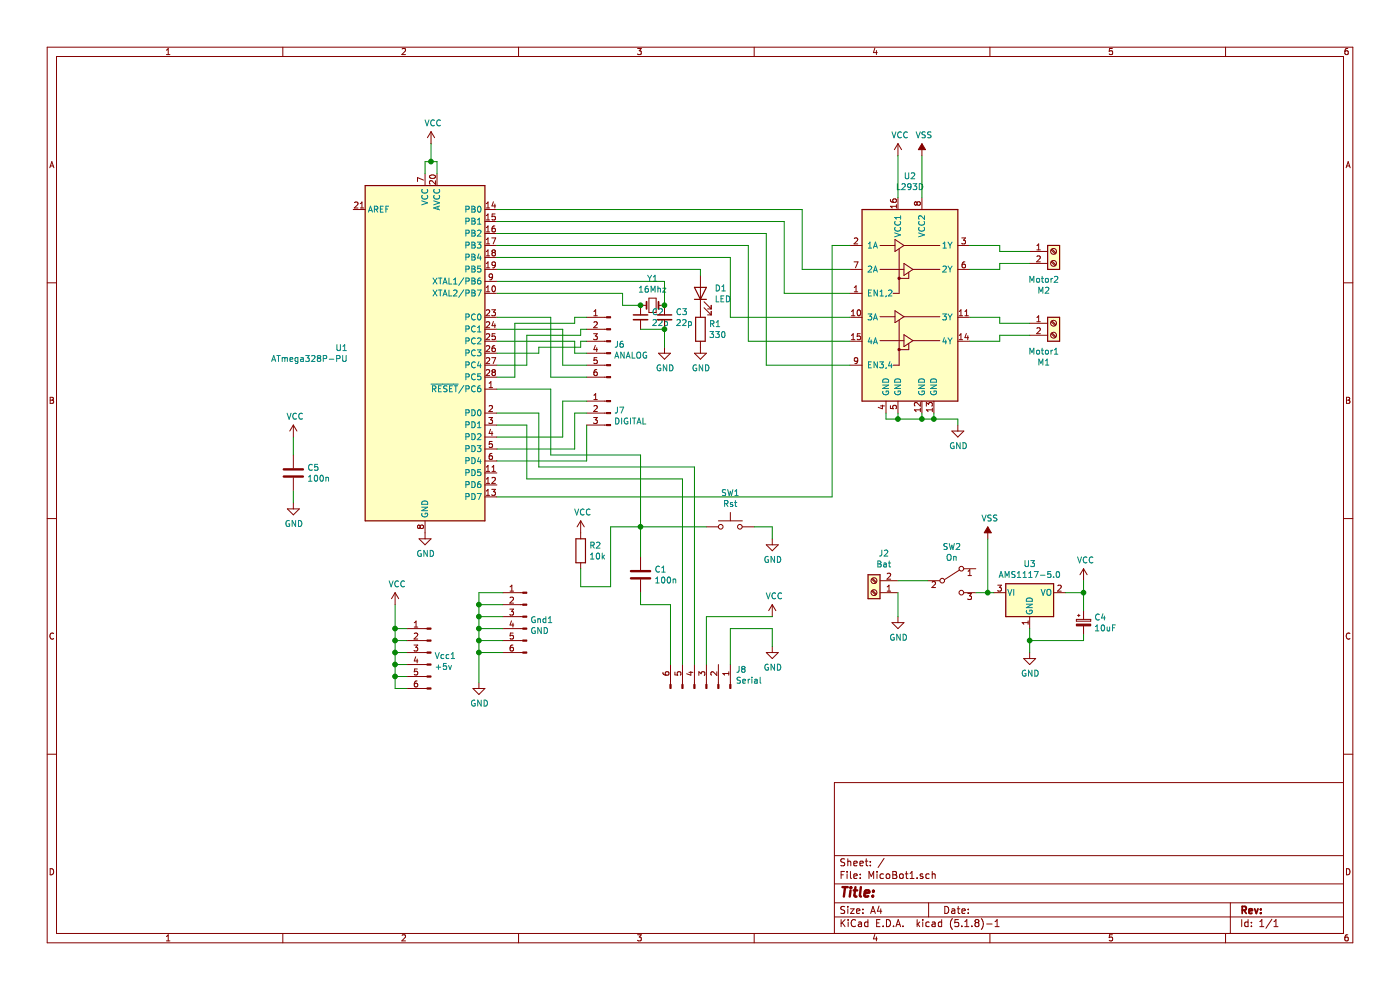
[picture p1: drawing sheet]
EESchema Schematic File Version 4
EELAYER 30 0
EELAYER END
$Descr A4 11693 8268
encoding utf-8
Sheet 1 1
Title ""
Date ""
Rev ""
Comp ""
Comment1 ""
Comment2 ""
Comment3 ""
Comment4 ""
$EndDescr
$Comp
L power:GND #PWR03
U 1 1
P 6450 5400
F 0 "#PWR03" H 6450 5150 50  0001 C CNN
F 1 "GND" H 6455 5227 50  0000 C CNN
F 2 "" H 6450 5400 50  0001 C CNN
F 3 "" H 6450 5400 50  0001 C CNN
	1    6450 5400
	1    0    0    -1  
$EndComp
Wire Wire Line
	6100 5550 6100 5250
Wire Wire Line
	6100 5250 6450 5250
Wire Wire Line
	6450 5250 6450 5400
Wire Wire Line
	5900 5550 5900 5150
$Comp
L power:VCC #PWR02
U 1 1
P 6450 5150
F 0 "#PWR02" H 6450 5000 50  0001 C CNN
F 1 "VCC" H 6467 5323 50  0000 C CNN
F 2 "" H 6450 5150 50  0001 C CNN
F 3 "" H 6450 5150 50  0001 C CNN
	1    6450 5150
	1    0    0    -1  
$EndComp
Wire Wire Line
	5900 5150 6450 5150
$Comp
L power:VCC #PWR01
U 1 1
P 3600 1200
F 0 "#PWR01" H 3600 1050 50  0001 C CNN
F 1 "VCC" H 3617 1373 50  0000 C CNN
F 2 "" H 3600 1200 50  0001 C CNN
F 3 "" H 3600 1200 50  0001 C CNN
	1    3600 1200
	1    0    0    -1  
$EndComp
$Comp
L Device:C C1
U 1 1
P 5350 4800
F 0 "C1" H 5465 4846 50  0000 L CNN
F 1 "100n" H 5465 4755 50  0000 L CNN
F 2 "Capacitor_THT:C_Disc_D4.3mm_W1.9mm_P5.00mm" H 5388 4650 50  0001 C CNN
F 3 "~" H 5350 4800 50  0001 C CNN
	1    5350 4800
	1    0    0    -1  
$EndComp
$Comp
L Driver_Motor:L293D U2
U 1 1
P 7600 2650
F 0 "U2" H 7600 3831 50  0000 C CNN
F 1 "L293D" H 7600 3740 50  0000 C CNN
F 2 "Package_DIP:DIP-16_W7.62mm" H 7850 1900 50  0001 L CNN
F 3 "http://www.ti.com/lit/ds/symlink/l293.pdf" H 7300 3350 50  0001 C CNN
	1    7600 2650
	1    0    0    -1  
$EndComp
Wire Wire Line
	4150 3550 4400 3550
Wire Wire Line
	4150 3450 4500 3450
$Comp
L MicoBot1-rescue:ATmega328P-PU-MCU_Microchip_ATmega U1
U 1 1
P 3550 2950
F 0 "U1" H 2906 2996 50  0000 R CNN
F 1 "ATmega328P-PU" H 2906 2905 50  0000 R CNN
F 2 "Package_DIP:DIP-28_W7.62mm" H 3550 2950 50  0001 C CIN
F 3 "http://ww1.microchip.com/downloads/en/DeviceDoc/ATmega328_P%20AVR%20MCU%20with%20picoPower%20Technology%20Data%20Sheet%2040001984A.pdf" H 3550 2950 50  0001 C CNN
	1    3550 2950
	1    0    0    -1  
$EndComp
$Comp
L power:GND #PWR04
U 1 1
P 8000 3550
F 0 "#PWR04" H 8000 3300 50  0001 C CNN
F 1 "GND" H 8005 3377 50  0000 C CNN
F 2 "" H 8000 3550 50  0001 C CNN
F 3 "" H 8000 3550 50  0001 C CNN
	1    8000 3550
	1    0    0    -1  
$EndComp
Wire Wire Line
	7800 3450 7800 3500
Wire Wire Line
	7800 3500 8000 3500
Wire Wire Line
	8000 3500 8000 3550
Wire Wire Line
	7700 3450 7700 3500
Wire Wire Line
	7700 3500 7800 3500
Connection ~ 7800 3500
Wire Wire Line
	7500 3450 7500 3500
Wire Wire Line
	7500 3500 7700 3500
Connection ~ 7700 3500
Wire Wire Line
	7400 3450 7400 3500
Wire Wire Line
	7400 3500 7500 3500
Connection ~ 7500 3500
$Comp
L Switch:SW_Push SW1
U 1 1
P 6100 4400
F 0 "SW1" H 6100 4685 50  0000 C CNN
F 1 "Rst" H 6100 4594 50  0000 C CNN
F 2 "MiLib:Pulsador_Cuadrado_6" H 6100 4600 50  0001 C CNN
F 3 "~" H 6100 4600 50  0001 C CNN
	1    6100 4400
	1    0    0    -1  
$EndComp
$Comp
L power:GND #PWR05
U 1 1
P 6450 4500
F 0 "#PWR05" H 6450 4250 50  0001 C CNN
F 1 "GND" H 6455 4327 50  0000 C CNN
F 2 "" H 6450 4500 50  0001 C CNN
F 3 "" H 6450 4500 50  0001 C CNN
	1    6450 4500
	1    0    0    -1  
$EndComp
Wire Wire Line
	6450 4400 6450 4500
$Comp
L Regulator_Linear:AMS1117-5.0 U3
U 1 1
P 8600 4950
F 0 "U3" H 8600 5192 50  0000 C CNN
F 1 "AMS1117-5.0" H 8600 5101 50  0000 C CNN
F 2 "Package_TO_SOT_SMD:SOT-223-3_TabPin2" H 8600 5150 50  0001 C CNN
F 3 "http://www.advanced-monolithic.com/pdf/ds1117.pdf" H 8700 4700 50  0001 C CNN
	1    8600 4950
	1    0    0    -1  
$EndComp
$Comp
L power:GND #PWR0101
U 1 1
P 8600 5450
F 0 "#PWR0101" H 8600 5200 50  0001 C CNN
F 1 "GND" H 8605 5277 50  0000 C CNN
F 2 "" H 8600 5450 50  0001 C CNN
F 3 "" H 8600 5450 50  0001 C CNN
	1    8600 5450
	1    0    0    -1  
$EndComp
$Comp
L power:GND #PWR0102
U 1 1
P 7500 5150
F 0 "#PWR0102" H 7500 4900 50  0001 C CNN
F 1 "GND" H 7505 4977 50  0000 C CNN
F 2 "" H 7500 5150 50  0001 C CNN
F 3 "" H 7500 5150 50  0001 C CNN
	1    7500 5150
	1    0    0    -1  
$EndComp
$Comp
L power:VCC #PWR0103
U 1 1
P 9050 4850
F 0 "#PWR0103" H 9050 4700 50  0001 C CNN
F 1 "VCC" H 9067 5023 50  0000 C CNN
F 2 "" H 9050 4850 50  0001 C CNN
F 3 "" H 9050 4850 50  0001 C CNN
	1    9050 4850
	1    0    0    -1  
$EndComp
Wire Wire Line
	8900 4950 9050 4950
Wire Wire Line
	9050 4950 9050 4850
Wire Wire Line
	7500 4950 7500 5150
$Comp
L Switch:SW_SPDT SW2
U 1 1
P 7950 4850
F 0 "SW2" H 7950 5135 50  0000 C CNN
F 1 "On" H 7950 5044 50  0000 C CNN
F 2 "MiLib:EG1218" H 7950 4850 50  0001 C CNN
F 3 "~" H 7950 4850 50  0001 C CNN
	1    7950 4850
	1    0    0    -1  
$EndComp
Wire Wire Line
	7500 4850 7750 4850
Wire Wire Line
	8150 4950 8250 4950
Wire Wire Line
	3550 1450 3550 1350
Wire Wire Line
	3550 1350 3600 1350
Wire Wire Line
	3650 1350 3650 1450
Wire Wire Line
	3600 1350 3600 1200
Connection ~ 3600 1350
Wire Wire Line
	3600 1350 3650 1350
$Comp
L Device:LED D1
U 1 1
P 5850 2450
F 0 "D1" V 5889 2333 50  0000 R CNN
F 1 "LED" V 5798 2333 50  0000 R CNN
F 2 "LED_THT:LED_D3.0mm" H 5850 2450 50  0001 C CNN
F 3 "~" H 5850 2450 50  0001 C CNN
	1    5850 2450
	0    -1   -1   0   
$EndComp
$Comp
L Device:R R1
U 1 1
P 5850 2750
F 0 "R1" H 5920 2796 50  0000 L CNN
F 1 "330" H 5920 2705 50  0000 L CNN
F 2 "Resistor_THT:R_Axial_DIN0204_L3.6mm_D1.6mm_P5.08mm_Horizontal" V 5780 2750 50  0001 C CNN
F 3 "~" H 5850 2750 50  0001 C CNN
	1    5850 2750
	1    0    0    -1  
$EndComp
$Comp
L power:GND #PWR06
U 1 1
P 5850 2900
F 0 "#PWR06" H 5850 2650 50  0001 C CNN
F 1 "GND" H 5855 2727 50  0000 C CNN
F 2 "" H 5850 2900 50  0001 C CNN
F 3 "" H 5850 2900 50  0001 C CNN
	1    5850 2900
	1    0    0    -1  
$EndComp
$Comp
L Device:Crystal_Small Y1
U 1 1
P 5450 2550
F 0 "Y1" H 5450 2775 50  0000 C CNN
F 1 "16Mhz" H 5450 2684 50  0000 C CNN
F 2 "Crystal:Crystal_HC49-4H_Vertical" H 5450 2550 50  0001 C CNN
F 3 "~" H 5450 2550 50  0001 C CNN
	1    5450 2550
	1    0    0    -1  
$EndComp
$Comp
L Device:C_Small C2
U 1 1
P 5350 2650
F 0 "C2" H 5442 2696 50  0000 L CNN
F 1 "22p" H 5442 2605 50  0000 L CNN
F 2 "Capacitor_THT:C_Disc_D4.3mm_W1.9mm_P5.00mm" H 5350 2650 50  0001 C CNN
F 3 "~" H 5350 2650 50  0001 C CNN
	1    5350 2650
	1    0    0    -1  
$EndComp
$Comp
L Device:C_Small C3
U 1 1
P 5550 2650
F 0 "C3" H 5642 2696 50  0000 L CNN
F 1 "22p" H 5642 2605 50  0000 L CNN
F 2 "Capacitor_THT:C_Disc_D4.3mm_W1.9mm_P5.00mm" H 5550 2650 50  0001 C CNN
F 3 "~" H 5550 2650 50  0001 C CNN
	1    5550 2650
	1    0    0    -1  
$EndComp
$Comp
L power:GND #PWR07
U 1 1
P 5550 2900
F 0 "#PWR07" H 5550 2650 50  0001 C CNN
F 1 "GND" H 5555 2727 50  0000 C CNN
F 2 "" H 5550 2900 50  0001 C CNN
F 3 "" H 5550 2900 50  0001 C CNN
	1    5550 2900
	1    0    0    -1  
$EndComp
Wire Wire Line
	5350 2750 5550 2750
Wire Wire Line
	5550 2900 5550 2750
Connection ~ 5550 2750
$Comp
L power:GND #PWR08
U 1 1
P 3550 4450
F 0 "#PWR08" H 3550 4200 50  0001 C CNN
F 1 "GND" H 3555 4277 50  0000 C CNN
F 2 "" H 3550 4450 50  0001 C CNN
F 3 "" H 3550 4450 50  0001 C CNN
	1    3550 4450
	1    0    0    -1  
$EndComp
Wire Wire Line
	5550 2350 5550 2550
Connection ~ 5550 2550
Connection ~ 5350 2550
$Comp
L Connector:Screw_Terminal_01x02 M2
U 1 1
P 8800 2100
F 0 "M2" H 8718 1775 50  0000 C CNN
F 1 "Motor2" H 8718 1866 50  0000 C CNN
F 2 "TerminalBlock_Phoenix:TerminalBlock_Phoenix_PT-1,5-2-3.5-H_1x02_P3.50mm_Horizontal" H 8800 2100 50  0001 C CNN
F 3 "~" H 8800 2100 50  0001 C CNN
	1    8800 2100
	1    0    0    -1  
$EndComp
$Comp
L Connector:Screw_Terminal_01x02 M1
U 1 1
P 8800 2700
F 0 "M1" H 8718 2375 50  0000 C CNN
F 1 "Motor1" H 8718 2466 50  0000 C CNN
F 2 "TerminalBlock_Phoenix:TerminalBlock_Phoenix_PT-1,5-2-3.5-H_1x02_P3.50mm_Horizontal" H 8800 2700 50  0001 C CNN
F 3 "~" H 8800 2700 50  0001 C CNN
	1    8800 2700
	1    0    0    -1  
$EndComp
Wire Wire Line
	8100 2050 8350 2050
Wire Wire Line
	8350 2050 8350 2100
Wire Wire Line
	8350 2100 8600 2100
Wire Wire Line
	8100 2250 8350 2250
Wire Wire Line
	8350 2250 8350 2200
Wire Wire Line
	8350 2200 8600 2200
Wire Wire Line
	8100 2650 8350 2650
Wire Wire Line
	8350 2650 8350 2700
Wire Wire Line
	8350 2700 8600 2700
Wire Wire Line
	8100 2850 8350 2850
Wire Wire Line
	8350 2850 8350 2800
Wire Wire Line
	8350 2800 8600 2800
$Comp
L power:VSS #PWR010
U 1 1
P 7700 1300
F 0 "#PWR010" H 7700 1150 50  0001 C CNN
F 1 "VSS" H 7717 1473 50  0000 C CNN
F 2 "" H 7700 1300 50  0001 C CNN
F 3 "" H 7700 1300 50  0001 C CNN
	1    7700 1300
	1    0    0    -1  
$EndComp
$Comp
L power:VSS #PWR011
U 1 1
P 8250 4500
F 0 "#PWR011" H 8250 4350 50  0001 C CNN
F 1 "VSS" H 8267 4673 50  0000 C CNN
F 2 "" H 8250 4500 50  0001 C CNN
F 3 "" H 8250 4500 50  0001 C CNN
	1    8250 4500
	1    0    0    -1  
$EndComp
$Comp
L power:VCC #PWR09
U 1 1
P 7500 1300
F 0 "#PWR09" H 7500 1150 50  0001 C CNN
F 1 "VCC" H 7517 1473 50  0000 C CNN
F 2 "" H 7500 1300 50  0001 C CNN
F 3 "" H 7500 1300 50  0001 C CNN
	1    7500 1300
	1    0    0    -1  
$EndComp
Wire Wire Line
	7700 1300 7700 1650
Wire Wire Line
	7500 1300 7500 1650
Wire Wire Line
	8250 4500 8250 4950
Connection ~ 8250 4950
Wire Wire Line
	8250 4950 8300 4950
Wire Wire Line
	6400 3050 7100 3050
Wire Wire Line
	4150 1950 6400 1950
Wire Wire Line
	6400 1950 6400 3050
$Comp
L power:GND #PWR013
U 1 1
P 4000 5700
F 0 "#PWR013" H 4000 5450 50  0001 C CNN
F 1 "GND" H 4005 5527 50  0000 C CNN
F 2 "" H 4000 5700 50  0001 C CNN
F 3 "" H 4000 5700 50  0001 C CNN
	1    4000 5700
	1    0    0    -1  
$EndComp
$Comp
L power:VCC #PWR012
U 1 1
P 3300 5050
F 0 "#PWR012" H 3300 4900 50  0001 C CNN
F 1 "VCC" H 3317 5223 50  0000 C CNN
F 2 "" H 3300 5050 50  0001 C CNN
F 3 "" H 3300 5050 50  0001 C CNN
	1    3300 5050
	1    0    0    -1  
$EndComp
$Comp
L Device:R R2
U 1 1
P 4850 4600
F 0 "R2" H 4920 4646 50  0000 L CNN
F 1 "10k" H 4920 4555 50  0000 L CNN
F 2 "Resistor_THT:R_Axial_DIN0204_L3.6mm_D1.6mm_P5.08mm_Horizontal" V 4780 4600 50  0001 C CNN
F 3 "~" H 4850 4600 50  0001 C CNN
	1    4850 4600
	1    0    0    -1  
$EndComp
Wire Wire Line
	4150 3250 4600 3250
$Comp
L power:VCC #PWR014
U 1 1
P 4850 4450
F 0 "#PWR014" H 4850 4300 50  0001 C CNN
F 1 "VCC" H 4867 4623 50  0000 C CNN
F 2 "" H 4850 4450 50  0001 C CNN
F 3 "" H 4850 4450 50  0001 C CNN
	1    4850 4450
	1    0    0    -1  
$EndComp
Wire Wire Line
	8600 5250 8600 5350
$Comp
L Device:CP_Small C4
U 1 1
P 9050 5200
F 0 "C4" H 9138 5246 50  0000 L CNN
F 1 "10uF" H 9138 5155 50  0000 L CNN
F 2 "Capacitor_THT:C_Radial_D5.0mm_H5.0mm_P2.00mm" H 9050 5200 50  0001 C CNN
F 3 "~" H 9050 5200 50  0001 C CNN
	1    9050 5200
	1    0    0    -1  
$EndComp
Wire Wire Line
	9050 4950 9050 5100
Connection ~ 9050 4950
Wire Wire Line
	9050 5300 9050 5350
Wire Wire Line
	9050 5350 8600 5350
Connection ~ 8600 5350
Wire Wire Line
	8600 5350 8600 5450
Wire Wire Line
	6950 2050 7100 2050
Wire Wire Line
	4150 2150 6100 2150
Wire Wire Line
	4150 2050 6250 2050
Wire Wire Line
	5200 2550 5350 2550
Wire Wire Line
	5850 2300 5850 2250
Wire Wire Line
	6100 2650 6100 2150
Wire Wire Line
	6100 2650 7100 2650
Wire Wire Line
	6250 2850 6250 2050
Wire Wire Line
	6250 2850 7100 2850
Wire Wire Line
	6550 1850 6550 2450
Wire Wire Line
	4150 1850 6550 1850
Wire Wire Line
	6550 2450 7100 2450
Wire Wire Line
	6700 1750 6700 2250
Wire Wire Line
	4150 1750 6700 1750
Wire Wire Line
	6700 2250 7100 2250
Wire Wire Line
	5350 4400 5900 4400
Wire Wire Line
	6950 2050 6950 4150
Wire Wire Line
	4150 4150 6950 4150
Wire Wire Line
	4400 3550 4400 4000
Wire Wire Line
	4400 4000 5700 4000
Wire Wire Line
	5700 4000 5700 5550
Wire Wire Line
	4500 3450 4500 3900
Wire Wire Line
	4500 3900 5800 3900
Wire Wire Line
	5800 3900 5800 5550
Connection ~ 5350 4400
Wire Wire Line
	5350 4400 5350 4650
Wire Wire Line
	6300 4400 6450 4400
Wire Wire Line
	4600 3250 4600 3800
Wire Wire Line
	4600 3800 5350 3800
Wire Wire Line
	5350 3800 5350 4400
Wire Wire Line
	4150 2250 5850 2250
Wire Wire Line
	4150 2350 5550 2350
Wire Wire Line
	5200 2450 5200 2550
Wire Wire Line
	4150 2450 5200 2450
Wire Wire Line
	4150 3650 4700 3650
Wire Wire Line
	4700 3650 4700 3350
Wire Wire Line
	4150 3750 4800 3750
Wire Wire Line
	4800 3750 4800 3450
Wire Wire Line
	4150 3850 4900 3850
Wire Wire Line
	4900 3850 4900 3550
Wire Wire Line
	4600 2650 4600 3150
Wire Wire Line
	4150 2650 4600 2650
Wire Wire Line
	4150 2750 4700 2750
Wire Wire Line
	4700 2750 4700 3050
Wire Wire Line
	4150 2850 4800 2850
Wire Wire Line
	4800 2850 4800 2950
Wire Wire Line
	4150 2950 4500 2950
Wire Wire Line
	4500 2950 4500 2900
Wire Wire Line
	4500 2900 4850 2900
Wire Wire Line
	4150 3050 4400 3050
Wire Wire Line
	4400 3050 4400 2800
Wire Wire Line
	4400 2800 4850 2800
Wire Wire Line
	4850 2800 4850 2750
Wire Wire Line
	4150 3150 4300 3150
Wire Wire Line
	4300 3150 4300 2700
Wire Wire Line
	4300 2700 4800 2700
Wire Wire Line
	4800 2700 4800 2650
Wire Wire Line
	4800 2650 4900 2650
Wire Wire Line
	4850 2750 4900 2750
Wire Wire Line
	4850 2900 4850 2850
Wire Wire Line
	4850 2850 4900 2850
Wire Wire Line
	4800 2950 4900 2950
Wire Wire Line
	4700 3050 4900 3050
Wire Wire Line
	4600 3150 4900 3150
Wire Wire Line
	4800 3450 4900 3450
Wire Wire Line
	4700 3350 4900 3350
$Comp
L Connector:Conn_01x06_Male J8
U 1 1
P 5900 5750
F 0 "J8" V 6054 5994 50  0000 L CNN
F 1 "Serial" V 5963 5994 50  0000 L CNN
F 2 "Connector_PinHeader_2.54mm:PinHeader_1x06_P2.54mm_Vertical" H 5900 5750 50  0001 C CNN
F 3 "~" H 5900 5750 50  0001 C CNN
	1    5900 5750
	0    1    -1   0   
$EndComp
$Comp
L Connector:Conn_01x03_Male J7
U 1 1
P 5100 3450
F 0 "J7" H 5072 3474 50  0000 R CNN
F 1 "DIGITAL" H 5072 3383 50  0000 R CNN
F 2 "Connector_PinHeader_2.54mm:PinHeader_1x03_P2.54mm_Vertical" H 5100 3450 50  0001 C CNN
F 3 "~" H 5100 3450 50  0001 C CNN
	1    5100 3450
	-1   0    0    -1  
$EndComp
$Comp
L Connector:Conn_01x06_Male J6
U 1 1
P 5100 2850
F 0 "J6" H 5072 2824 50  0000 R CNN
F 1 "ANALOG" H 5072 2733 50  0000 R CNN
F 2 "Connector_PinHeader_2.54mm:PinHeader_1x06_P2.54mm_Vertical" H 5100 2850 50  0001 C CNN
F 3 "~" H 5100 2850 50  0001 C CNN
	1    5100 2850
	-1   0    0    -1  
$EndComp
Wire Wire Line
	3300 5050 3300 5250
Wire Wire Line
	4000 5150 4000 5250
$Comp
L Connector:Conn_01x06_Male Vcc1
U 1 1
P 3600 5450
F 0 "Vcc1" H 3572 5424 50  0000 R CNN
F 1 "+5v" H 3572 5333 50  0000 R CNN
F 2 "Connector_PinHeader_2.54mm:PinHeader_1x06_P2.54mm_Vertical" H 3600 5450 50  0001 C CNN
F 3 "~" H 3600 5450 50  0001 C CNN
	1    3600 5450
	-1   0    0    -1  
$EndComp
$Comp
L Connector:Conn_01x06_Male Gnd1
U 1 1
P 4400 5150
F 0 "Gnd1" H 4372 5124 50  0000 R CNN
F 1 "GND" H 4372 5033 50  0000 R CNN
F 2 "Connector_PinHeader_2.54mm:PinHeader_1x06_P2.54mm_Vertical" H 4400 5150 50  0001 C CNN
F 3 "~" H 4400 5150 50  0001 C CNN
	1    4400 5150
	-1   0    0    -1  
$EndComp
Wire Wire Line
	3400 5250 3300 5250
Connection ~ 3300 5250
Wire Wire Line
	3300 5250 3300 5350
Wire Wire Line
	3400 5350 3300 5350
Connection ~ 3300 5350
Wire Wire Line
	3300 5350 3300 5450
Wire Wire Line
	3300 5450 3400 5450
Wire Wire Line
	3400 5550 3300 5550
Wire Wire Line
	3300 5550 3300 5450
Connection ~ 3300 5450
Wire Wire Line
	3400 5650 3300 5650
Wire Wire Line
	3300 5650 3300 5550
Connection ~ 3300 5550
Wire Wire Line
	3400 5750 3300 5750
Wire Wire Line
	3300 5750 3300 5650
Connection ~ 3300 5650
Wire Wire Line
	4000 5150 4200 5150
Wire Wire Line
	4000 5150 4000 5050
Wire Wire Line
	4000 5050 4200 5050
Connection ~ 4000 5150
Wire Wire Line
	4000 5050 4000 4950
Wire Wire Line
	4000 4950 4200 4950
Connection ~ 4000 5050
Wire Wire Line
	4000 5250 4200 5250
Connection ~ 4000 5250
Wire Wire Line
	4000 5250 4000 5350
Wire Wire Line
	4000 5350 4200 5350
Connection ~ 4000 5350
Wire Wire Line
	4000 5350 4000 5450
Wire Wire Line
	4000 5450 4200 5450
Connection ~ 4000 5450
Wire Wire Line
	4000 5450 4000 5700
Wire Wire Line
	5350 4950 5350 5050
Wire Wire Line
	5350 5050 5600 5050
Wire Wire Line
	5600 5050 5600 5550
Wire Wire Line
	4850 4750 4850 4900
Wire Wire Line
	4850 4900 5100 4900
Wire Wire Line
	5100 4900 5100 4400
Wire Wire Line
	5100 4400 5350 4400
$Comp
L Device:C C5
U 1 1
P 2450 3950
F 0 "C5" H 2565 3996 50  0000 L CNN
F 1 "100n" H 2565 3905 50  0000 L CNN
F 2 "Capacitor_SMD:C_1206_3216Metric" H 2488 3800 50  0001 C CNN
F 3 "~" H 2450 3950 50  0001 C CNN
	1    2450 3950
	1    0    0    -1  
$EndComp
$Comp
L power:GND #PWR016
U 1 1
P 2450 4200
F 0 "#PWR016" H 2450 3950 50  0001 C CNN
F 1 "GND" H 2455 4027 50  0000 C CNN
F 2 "" H 2450 4200 50  0001 C CNN
F 3 "" H 2450 4200 50  0001 C CNN
	1    2450 4200
	1    0    0    -1  
$EndComp
$Comp
L power:VCC #PWR015
U 1 1
P 2450 3650
F 0 "#PWR015" H 2450 3500 50  0001 C CNN
F 1 "VCC" H 2465 3823 50  0000 C CNN
F 2 "" H 2450 3650 50  0001 C CNN
F 3 "" H 2450 3650 50  0001 C CNN
	1    2450 3650
	1    0    0    -1  
$EndComp
Wire Wire Line
	2450 3800 2450 3650
Wire Wire Line
	2450 4200 2450 4100
$Comp
L Connector:Screw_Terminal_01x02 J2
U 1 1
P 7300 4950
F 0 "J2" H 7218 4625 50  0000 C CNN
F 1 "Bat" H 7218 4716 50  0000 C CNN
F 2 "TerminalBlock_Phoenix:TerminalBlock_Phoenix_PT-1,5-2-3.5-H_1x02_P3.50mm_Horizontal" H 7300 4950 50  0001 C CNN
F 3 "~" H 7300 4950 50  0001 C CNN
	1    7300 4950
	-1   0    0    1   
$EndComp
$EndSCHEMATC
